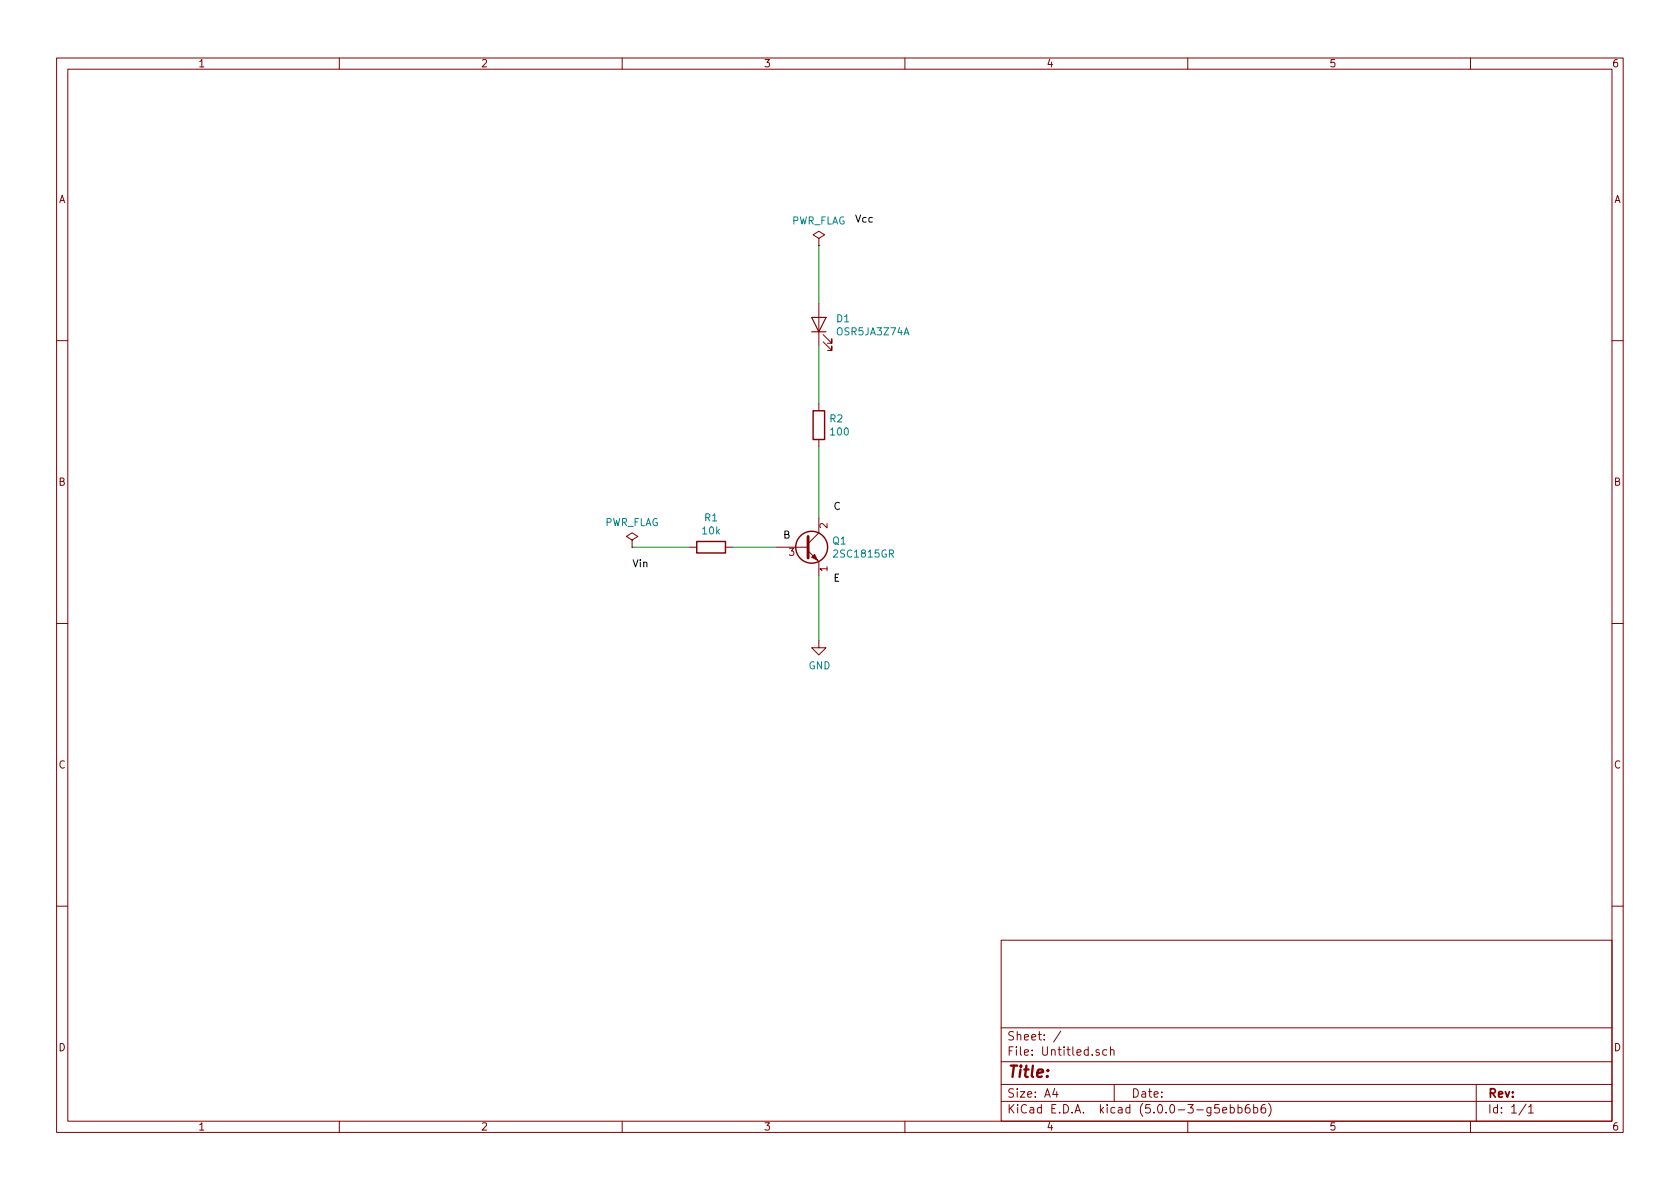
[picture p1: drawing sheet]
EESchema Schematic File Version 4
LIBS:Untitled-cache
EELAYER 26 0
EELAYER END
$Descr A4 11693 8268
encoding utf-8
Sheet 1 1
Title ""
Date ""
Rev ""
Comp ""
Comment1 ""
Comment2 ""
Comment3 ""
Comment4 ""
$EndDescr
$Comp
L Device:Q_NPN_ECB Q1
U 1 1
P 5600 3800
F 0 "Q1" H 5791 3846 50  0000 L CNN
F 1 "2SC1815GR" H 5791 3755 50  0000 L CNN
F 2 "" H 5800 3900 50  0001 C CNN
F 3 "~" H 5600 3800 50  0001 C CNN
	1    5600 3800
	1    0    0    -1  
$EndComp
$Comp
L Device:LED D1
U 1 1
P 5700 2250
F 0 "D1" V 5738 2133 50  0000 R CNN
F 1 "OSR5JA3Z74A" V 5647 2133 50  0000 R CNN
F 2 "" H 5700 2250 50  0001 C CNN
F 3 "~" H 5700 2250 50  0001 C CNN
	1    5700 2250
	0    -1   -1   0   
$EndComp
$Comp
L Device:R R2
U 1 1
P 5700 2950
F 0 "R2" H 5770 2996 50  0000 L CNN
F 1 "100" H 5770 2905 50  0000 L CNN
F 2 "" V 5630 2950 50  0001 C CNN
F 3 "~" H 5700 2950 50  0001 C CNN
	1    5700 2950
	1    0    0    -1  
$EndComp
Wire Wire Line
	5700 2400 5700 2800
Wire Wire Line
	5700 3100 5700 3600
Wire Wire Line
	5700 4000 5700 4450
$Comp
L power:GND #PWR01
U 1 1
P 5700 4450
F 0 "#PWR01" H 5700 4200 50  0001 C CNN
F 1 "GND" H 5705 4277 50  0000 C CNN
F 2 "" H 5700 4450 50  0001 C CNN
F 3 "" H 5700 4450 50  0001 C CNN
	1    5700 4450
	1    0    0    -1  
$EndComp
$Comp
L power:PWR_FLAG #FLG01
U 1 1
P 5700 1700
F 0 "#FLG01" H 5700 1775 50  0001 C CNN
F 1 "PWR_FLAG" H 5700 1874 50  0000 C CNN
F 2 "" H 5700 1700 50  0001 C CNN
F 3 "~" H 5700 1700 50  0001 C CNN
	1    5700 1700
	1    0    0    -1  
$EndComp
$Comp
L power:PWR_FLAG #FLG02
U 1 1
P 4400 3800
F 0 "#FLG02" H 4400 3875 50  0001 C CNN
F 1 "PWR_FLAG" H 4400 3974 50  0000 C CNN
F 2 "" H 4400 3800 50  0001 C CNN
F 3 "~" H 4400 3800 50  0001 C CNN
	1    4400 3800
	1    0    0    -1  
$EndComp
Text Label 5800 3550 0    50   ~ 0
C
Text Label 5800 4050 0    50   ~ 0
E
Text Label 5450 3750 0    50   ~ 0
B
Text Label 5950 1550 0    50   ~ 0
Vcc
Text Label 4400 3950 0    50   ~ 0
Vin
Wire Wire Line
	5700 1700 5700 2100
$Comp
L Device:R R1
U 1 1
P 4950 3800
F 0 "R1" V 4743 3800 50  0000 C CNN
F 1 "10k" V 4834 3800 50  0000 C CNN
F 2 "" V 4880 3800 50  0001 C CNN
F 3 "~" H 4950 3800 50  0001 C CNN
	1    4950 3800
	0    1    1    0   
$EndComp
Wire Wire Line
	4400 3800 4800 3800
Wire Wire Line
	5100 3800 5400 3800
$EndSCHEMATC
